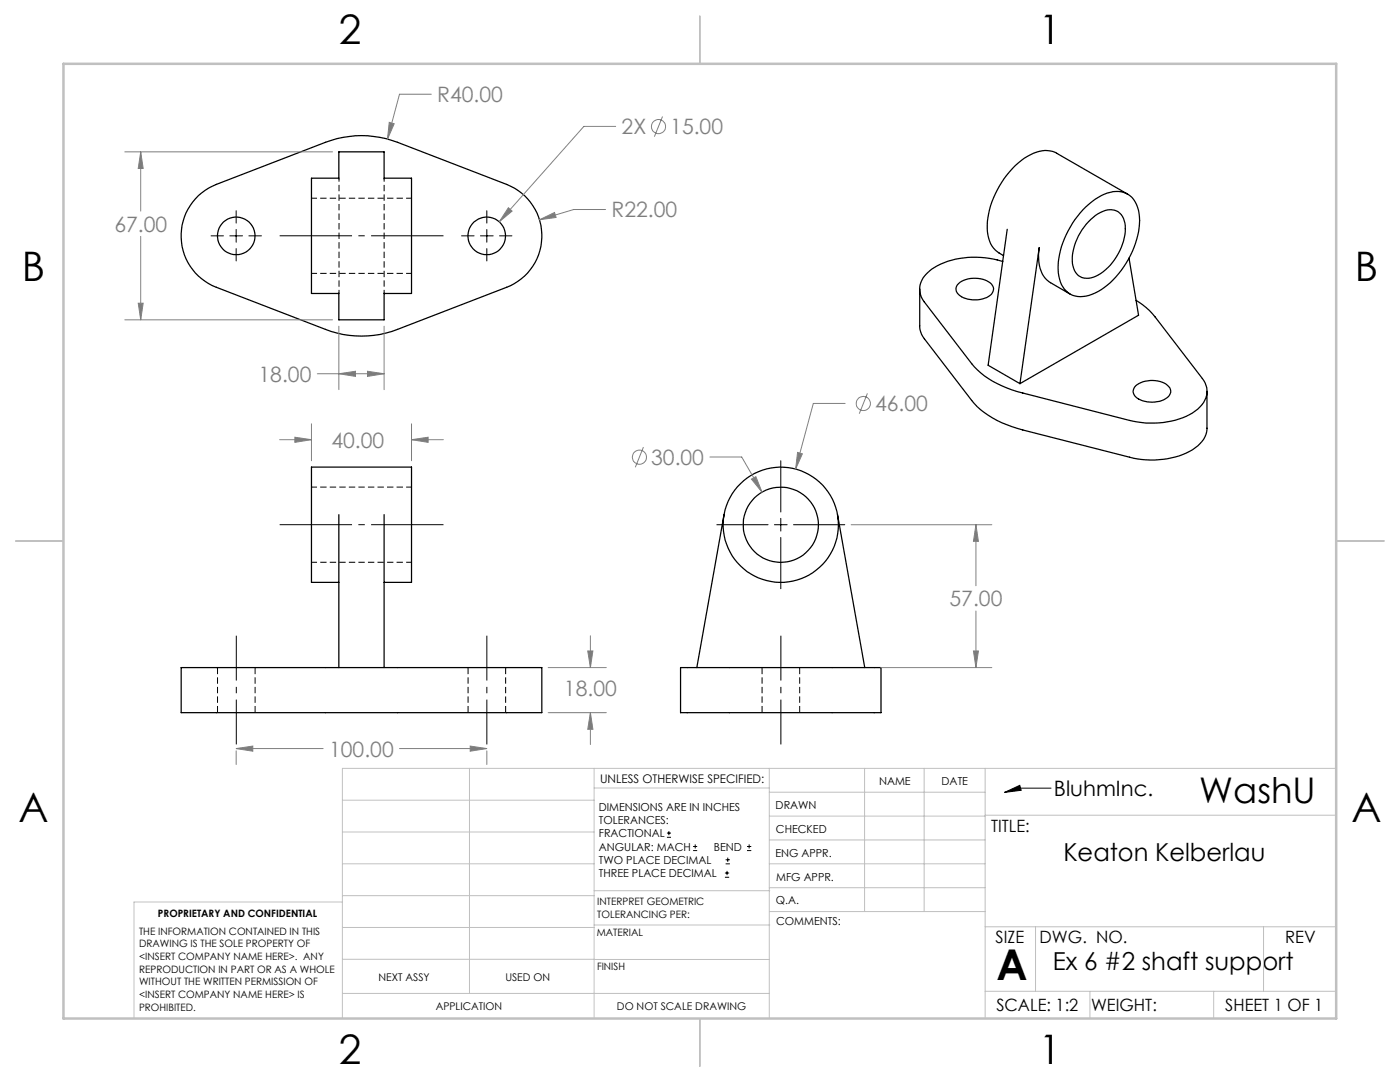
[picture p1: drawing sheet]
<svg xmlns="http://www.w3.org/2000/svg" width="279mm" height="216mm" viewBox="0 0 279 216" stroke-linecap="round" stroke-linejoin="round" font-family="sans-serif">
<g fill="none" stroke="#000" stroke-width=".25">
<path d="M39.6 39.1l2-1.6 1.6-.7 21.7-8.4a20 20 0 0 1 14.4 0l21.8 8.4a11 11 0 0 1 7 10.3 11 11 0 0 1-7 10.2l-21.8 8.4a20 20 0 0 1-14.4 0l-21.7-8.4a11 11 0 0 1-3.6-18.2zM67.6 35.6h-5.4v23h5.4M67.6 35.7v-5.4h9.1v5.4M76.7 35.6h5.4v23h-5.4M225 38.7l-14.1-8.1a5.3 5.3 0 0 0-5.3 .3 17.6 17.6 0 0 0-8.5 15.3 5.3 5.3 0 0 0 3.2 4.8M67.6 58.4v5.4h9.1v-5.4M183.6 57.7v7.5l.3 1.5 .6 .9 9.4 12.3a18.7 18.7 0 0 0 10.2 5.9l21.3 5.4a16.2 16.2 0 0 0 13.6-2.2 4.7 4.7 0 0 0 1.9-3.6v-7.3M191.1 56.8a5.3 5.3 0 0 1 6.8-.1 1.68 1.68 0 0 1-1 2.7 5.4 5.4 0 0 1-5.8-.9l-.3-.9zM200.1 52.2a17.2 17.2 0 0 0-14.2 1.5 4.6 4.6 0 0 0-2.2 5.1l.8 1.5 9.4 12.3a18.4 18.4 0 0 0 10.2 5.8l21.3 5.5a16.7 16.7 0 0 0 13.1-1.9 4.4 4.4 0 0 0 1.8-6l-10.3-13.4-1.3-1.3-2-1.4M201 45.8l-3.8 27.1 6.4 3.7M213.5 58.7l-3.8-2.3a5.3 5.3 0 0 1-2.4-4.8l.1-2.2-3.8 27.2M216.7 41.3a9.4 9.4 0 0 1 6.6-3.1 4.5 4.5 0 0 1 4 4.5 17.3 17.3 0 0 1-5.2 13.1 9.2 9.2 0 0 1-7 3.4 4.5 4.5 0 0 1-3.8-4.1 16.1 16.1 0 0 1 3.8-12z"/>
<path d="M217.2 44.2a6.2 6.2 0 0 1 4.8-2.3 3.1 3.1 0 0 1 2.6 3.2 11.2 11.2 0 0 1-6.4 10.2 2.97 2.97 0 0 1-4.2-2.7 11.1 11.1 0 0 1 3.2-8.4zM225.3 51.5l1.9 11.4-23.6 13.7M226.7 76.9a5.3 5.3 0 0 1 6.6 .3 1.65 1.65 0 0 1-1 2.6 5.3 5.3 0 0 1-5.9-.9l-.1-.3a1.49 1.49 0 0 1 .4-1.7zM67.6 116.2h-5.4v-23h19.9v23h-5.4M67.6 102.7v30.5M76.7 102.7v30.5M144.5 102.7l-5.4 30.5M167.1 102.7l5.5 30.5M36.2 133.2h71.9v9h-71.9zM135.8 133.2h40v9h-40z"/>
<circle cx="47.2" cy="47.1" r="3.7"/>
<circle cx="97.1" cy="47.1" r="3.7"/>
<circle cx="155.8" cy="104.7" r="11.5"/>
<circle cx="155.8" cy="104.7" r="7.5"/>
</g>
<path d="M82.2 39.5h-20M62.2 54.5h20M82.2 97.2h-20M62.2 112.2h20" fill="none" stroke="#000" stroke-width=".2" stroke-dasharray="1.3 .6" stroke-dashoffset=".2" stroke-linecap="butt"/>
<path d="M43.4 133.2v9M93.4 133.2v9M152.1 133.2v9M50.9 142.2v-9M100.9 142.2v-9M159.6 142.2v-9" fill="none" stroke="#000" stroke-width=".2" stroke-dasharray="1.3 .6" stroke-dashoffset="-.1" stroke-linecap="butt"/>
<path d="M67.7 35.7v22.7M76.7 35.7v22.7" fill="none" stroke="#000" stroke-width=".2" stroke-dasharray="1.3 .6" stroke-dashoffset=".7" stroke-linecap="butt"/>
<g fill="none" stroke="#808080" stroke-width=".2">
<path d="M86.1 18.8h-6.4l-2.4 9M24.9 30.3h41.5M28.1 30.3l.5 3.3h-1zM28.1 30.3v11.8M77.7 24.4l1 .3-1.4 3.1zM122.9 25.2h-6.4l-16.9 19.1M132.2 23.2l-1.6 4.1M28.1 47.2v16.6M101.5 41.5l.7 .6-2.6 2.2zM107.7 43.9l3-1.5 .3 1zM120.9 41.8h-6.4l-6.8 2.1M24.9 63.8h41.5"/>
<path d="M27.6 60.5h1l-.5 3.3zM63.3 74.6h13.4M67.6 74.6l3.3-.5v1zM67.6 65.1v12.7M73.3 74.1l3.4 .5-3.4 .5zM76.7 65.1v12.7M173.1 78.5l-1.6 4M55.8 87.7h6.4M58.8 87.2l3.4 .5-3.4 .6zM62.2 84.6v7.3M82.1 87.7l3.3-.5v1.1zM82.1 84.6v7.3"/>
<path d="M82.1 87.7h6.4M128.4 89.2l-1.6 4M141.7 91.2h6.3l4.1 7M150 95.6l.8-.5 1.3 3.1zM159.2 90.3l.9 .3-1.3 3zM168.7 80.5h-6.4l-3.5 13.1M169.9 104.7h28M194.8 104.7l.5 3.3h-1zM194.8 104.7v12.2M109.4 133.2h11.6M117.3 129.9h1l-.5 3.3zM117.8 126.9v6.3"/>
<path d="M175.8 133.2h22.1M194.3 129.9h1l-.5 3.3zM194.8 121.9v11.3M47.1 149.4l3.3-.5v1zM47.1 149.8v2.7M47.1 149.4h17.4M79.7 149.4h17.5M93.8 148.9l3.4 .5-3.4 .5zM97.2 149.8v2.7M109.4 142.2h11.6M117.8 142.2l.5 3.3h-1zM117.8 142.2v6.4"/>
<circle cx="131.4" cy="25.3" r="1.4"/>
<circle cx="127.6" cy="91.2" r="1.41"/>
<circle cx="172.3" cy="80.5" r="1.41"/>
</g>
<g fill="none" stroke="#000" stroke-width=".2">
<path d="M42.1 47.1h2.5M45.9 47.1h2.5M47.1 42.1v2.4M47.1 45.8v2.5M47.1 49.6v2.5M49.7 47.1h2.5M92.1 47.1h2.5M95.9 47.1h2.5M97.2 42.1v2.4M97.2 45.8v2.5M97.2 49.6v2.5M99.7 47.1h2.5"/>
<path d="M155.8 91.9v10.3M143.1 104.7h10.2M154.6 104.7h2.5M155.8 103.4v2.6M155.8 107.2v10.3M158.4 104.7h10.2M200.5 158.1l3-1.4 .3 1zM209.8 157.3h-6.4l-2.9 .8M133.1 167.1h.8M133.1 166.2h.8M133.5 165.8v.9M138.3 169.7h.8"/>
<path d="M138.3 168.9h.8M138.7 168.5v.8M144.7 175h.8M144.7 174.2h.8M144.8 172.4h.9M144.8 171.6h.9M145.1 173.8v.8M145.2 171.1v.9M149.1 169.7h.8M149.1 168.9h.8M149.5 168.5v.8"/>
</g>
<path d="M47.2 126.8v21.7M97.2 126.8v21.7M155.8 126.8v21.7" fill="none" stroke="#000" stroke-width=".2" stroke-dasharray="15.2 1.3 1.3 1.3" stroke-dashoffset="6.3" stroke-linecap="butt"/>
<path d="M88.5 47h-32.7M88.5 104.7h-32.7" fill="none" stroke="#000" stroke-width=".2" stroke-dasharray="15.2 1.3 1.3 1.3" stroke-dashoffset=".8" stroke-linecap="butt"/>
<g fill="none" stroke="#c0c0c0" stroke-width=".2">
<path d="M68.3 159.7h50.3M93.7 153.3v44.9M118.6 153.3v49.9M118.6 157.2h34.9M153.5 153.3v49.9M153.5 158.1h43.1M172.5 153.3v28.6M184.4 153.3v28.6M196.6 153.3v49.9M266.7 153.3h-198.4v49.9M68.3 178.7h50.3M68.3 172.4h50.3"/>
<path d="M68.3 166h50.3M68.3 180h-41.6v23.2M118.6 177.7h35M153.5 167.6h43.1M153.5 162.8h43.1M153.5 172.4h43.1M153.5 177.1h43.1M196.6 162.7h70.1M68.3 198.2h85.2M68.3 191.4l85.2 .1M68.3 185.1h50.3M118.6 184.6h35"/>
<path d="M153.6 181.9h43M196.6 197.8h70.1M196.6 184.9h70.1M206.7 184.9v12.9M217.5 197.8v5.4M242.2 197.8v5.4M252.2 184.9v12.9"/>
</g>
<path d="M139.7 3.2v9.5M3.1 107.9h9.6M266.7 107.9h9.5M139.7 203.2v9.6" fill="none" stroke="#c0c0c0" stroke-width=".25"/>
<path d="M12.7 12.7h254v190.5h-254z" fill="none" stroke="#c0c0c0" stroke-width=".5"/>
<path d="M200.5 158.1l3-1.4 .3 1z" fill="#000"/>
<path d="M82.1 87.7l3.3-.5v1.1zM58.8 87.2l3.4 .5-3.4 .6zM117.8 142.2l.5 3.3h-1zM117.3 129.9h1l-.5 3.3zM47.1 149.4l3.3-.5v1zM93.8 148.9l3.4 .5-3.4 .5zM107.7 43.9l3.3-.5-.3-1zM77.7 24.4l-.4 3.4 1.4-3.1zM28.1 30.3l.5 3.3h-1zM27.6 60.5h1l-.5 3.3zM101.5 41.5l-1.9 2.8 2.6-2.2zM73.3 74.1l3.4 .5-3.4 .5zM67.6 74.6l3.3-.5v1zM159.2 90.3l-.4 3.3 1.3-3zM150 95.6l2.1 2.6-1.3-3.1zM194.3 129.9h1l-.5 3.3zM194.8 104.7l.5 3.3h-1z" fill="#808080"/>
<text font-size="8.5" x="198.9" y="195.5">A</text>
<g font-size="8.1">
<text x="67.6" y="8.9">2</text>
<text x="207.3" y="8.9">1</text>
<text x="4.4" y="56.1">B</text>
<text x="270.4" y="56.1">B</text>
<text x="3.7" y="164.1">A</text>
<text x="269.7" y="164.1">A</text>
<text x="67.6" y="212.4">2</text>
<text x="207.3" y="212.4">1</text>
</g>
<text font-size="7.1" x="239.3" y="160.3">WashU</text>
<g font-size="4.9">
<text x="212.2" y="171.8">Keaton Kelberlau</text>
<text x="210.1" y="193.5">Ex 6 #2 shaft support</text>
</g>
<g font-size="4.2" fill="#808080">
<text x="87.3" y="20.4">R40.00</text>
<text x="124.1" y="26.8">2X</text>
<text x="133.8" y="26.8">15.00</text>
<text x="22.8" y="46.2">67.00</text>
<text x="122" y="43.4">R22.00</text>
<text x="51.6" y="76.2">18.00</text>
<text x="174.6" y="82.1">46.00</text>
<text x="66.2" y="89.3">40.00</text>
<text x="130" y="92.8">30.00</text>
<text x="189.5" y="121">57.00</text>
<text x="112.6" y="138.9">18.00</text>
<text x="65.7" y="151">100.00</text>
</g>
<text font-size="4.2" x="210.3" y="158.9">BluhmInc.</text>
<g font-size="3.4">
<text x="197.8" y="166">TITLE:</text>
<text x="198.7" y="188.1">SIZE</text>
<text x="207.5" y="188.1">DWG. NO.</text>
<text x="256.5" y="188.2">REV</text>
<text x="198.8" y="201.7">SCALE: 1:2</text>
<text x="217.7" y="201.8">WEIGHT:</text>
<text x="244.5" y="201.7">SHEET 1 OF 1</text>
</g>
<text font-size="2.4" x="119.8" y="156.2">UNLESS OTHERWISE SPECIFIED:</text>
<g font-size="2.2">
<text x="119.5" y="161.8">DIMENSIONS ARE IN INCHES</text>
<text x="154.8" y="161.4">DRAWN</text>
<text x="175.4" y="156.6">NAME</text>
<text x="187.9" y="156.7">DATE</text>
<text x="119.5" y="164.4">TOLERANCES:</text>
<text x="119.5" y="167.1">FRACTIONAL</text>
<text x="154.9" y="166.3">CHECKED</text>
<text x="119.5" y="169.7">ANGULAR: MACH</text>
<text x="119.5" y="172.4">TWO PLACE DECIMAL</text>
<text x="142.5" y="169.7">BEND</text>
<text x="154.8" y="170.9">ENG APPR.</text>
<text x="119.5" y="175">THREE PLACE DECIMAL</text>
<text x="154.9" y="175.7">MFG APPR.</text>
<text x="154.9" y="180.4">Q.A.</text>
<text x="154.9" y="184.6">COMMENTS:</text>
</g>
<g font-size="2.1">
<text x="75.5" y="195.7">NEXT ASSY</text>
<text x="100.9" y="195.7">USED ON</text>
<text x="86.9" y="201.5">APPLICATION</text>
<text x="123.1" y="201.6">DO NOT SCALE DRAWING</text>
</g>
<g font-size="2">
<text x="31.5" y="182.9">PROPRIETARY AND CONFIDENTIAL</text>
<text x="119.2" y="180.6">INTERPRET GEOMETRIC</text>
<text x="119.2" y="183.1">TOLERANCING PER:</text>
<text x="27.8" y="186.5">THE INFORMATION CONTAINED IN THIS</text>
<text x="27.8" y="189">DRAWING IS THE SOLE PROPERTY OF</text>
<text x="27.8" y="191.6">&lt;INSERT COMPANY NAME HERE&gt;. ANY</text>
<text x="119.1" y="186.7">MATERIAL</text>
<text x="27.8" y="194.1">REPRODUCTION IN PART OR AS A WHOLE</text>
<text x="27.8" y="196.6">WITHOUT THE WRITTEN PERMISSION OF</text>
<text x="119.1" y="193.5">FINISH</text>
<text x="27.8" y="199.1">&lt;INSERT COMPANY NAME HERE&gt; IS</text>
<text x="27.8" y="201.7">PROHIBITED.</text>
</g>
</svg>
